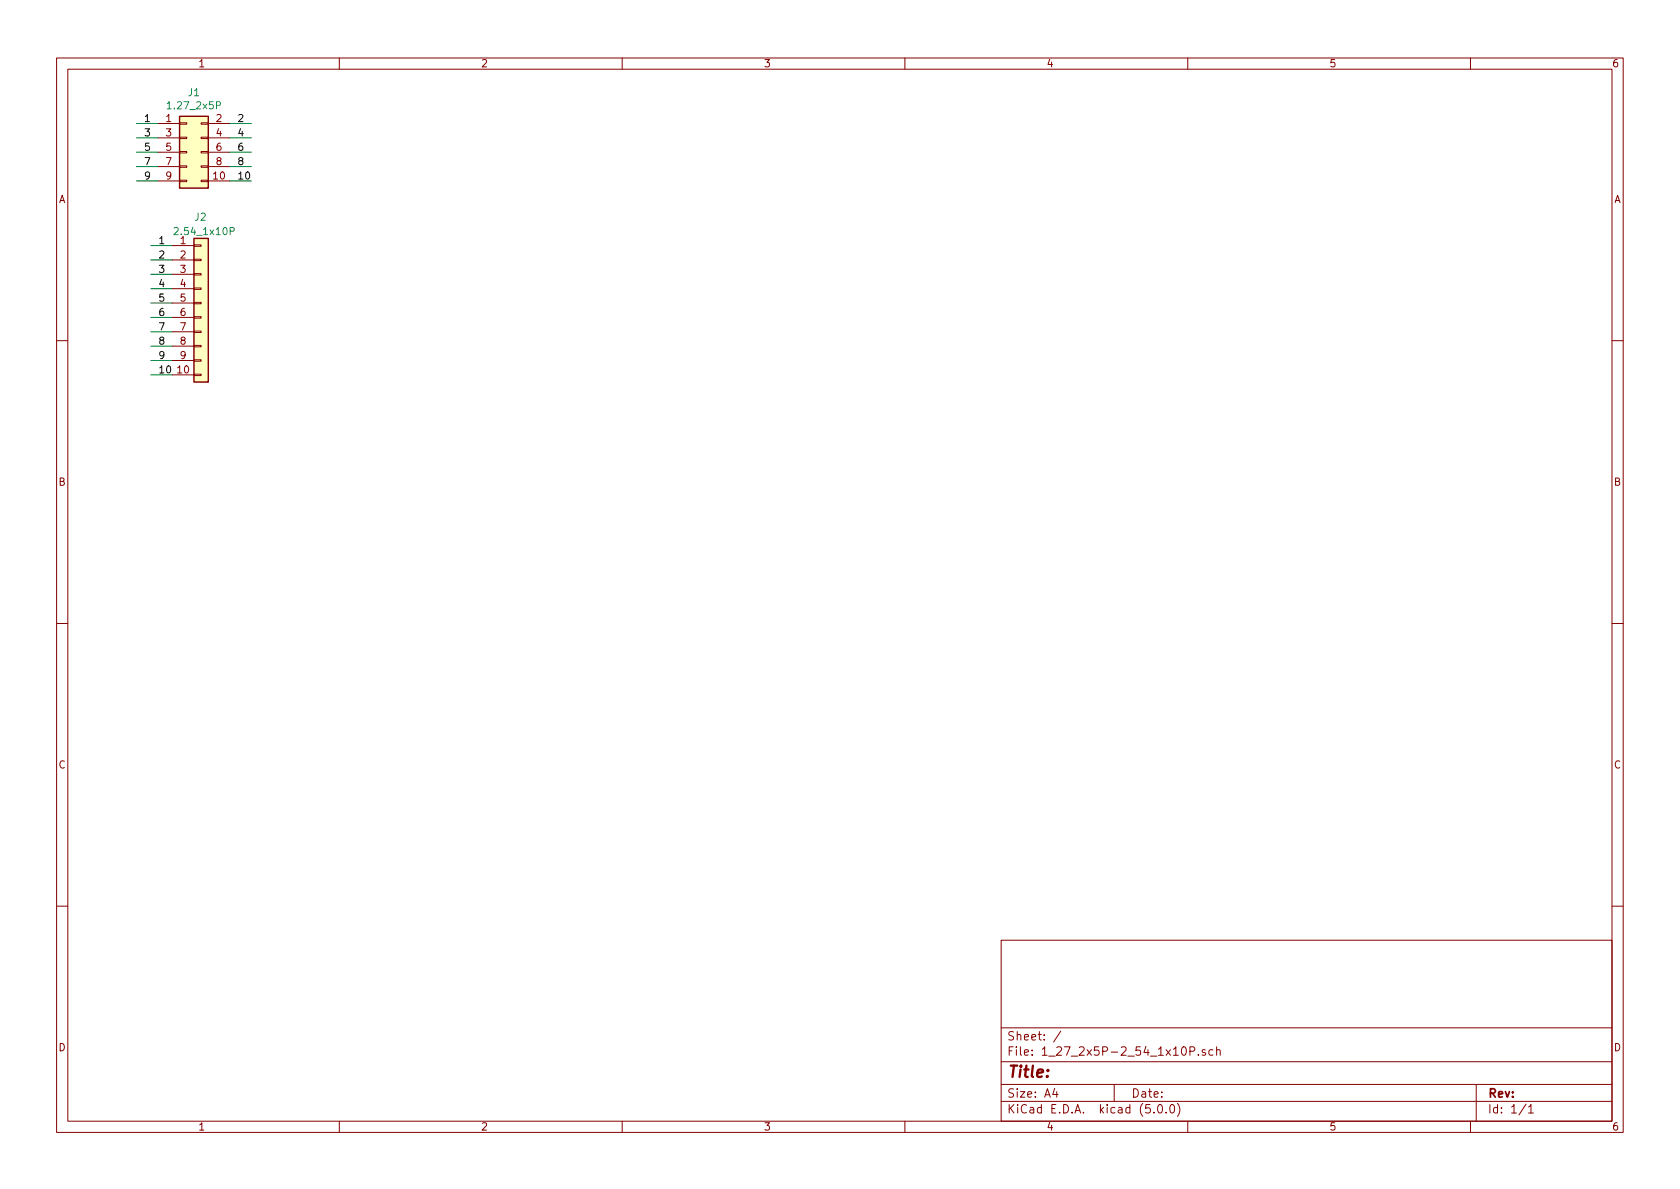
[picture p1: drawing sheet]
<svg xmlns="http://www.w3.org/2000/svg" width="297mm" height="210mm" viewBox="0 0 297 210" stroke-linecap="round" stroke-linejoin="round" font-family="sans-serif">
<g fill="none" stroke="#840000" stroke-width=".18">
<path d="M10 10.3h277v189.9h-277zM12 12.2h273v186.1h-273zM60 10.3v1.9M110 10.3v1.9M160 10.3v1.9M210 10.3v1.9M260 10.3v1.9M27.9 21.8h3.8M27.9 32h3.8M27.9 24.4h3.8M27.9 26.9h3.8M27.9 29.5h3.8"/>
<path d="M31.7 31.9h1.3v.2h-1.3zM31.7 29.3h1.3v.3h-1.3zM31.7 26.8h1.3v.2h-1.3zM31.7 24.3h1.3v.2h-1.3zM31.7 21.7h1.3v.3h-1.3zM35.6 31.9h1.2v.2h-1.2zM35.6 29.3h1.2v.3h-1.2zM35.6 26.8h1.2v.2h-1.2zM35.6 24.3h1.2v.2h-1.2zM35.6 21.7h1.2v.3h-1.2zM36.8 21.8h3.8M36.8 32h3.8"/>
<path d="M36.8 24.4h3.8M36.8 26.9h3.8M36.8 29.5h3.8M30.5 43.4h3.8M30.5 46h3.8M30.5 48.5h3.8M30.5 51h3.8M30.5 53.6h3.8M30.5 56.1h3.8M30.5 58.7h3.8M34.3 58.5h1.3v.3h-1.3zM34.3 56h1.3v.3h-1.3z"/>
<path d="M34.3 53.5h1.3v.2h-1.3zM34.3 50.9h1.3v.3h-1.3zM34.3 48.4h1.3v.2h-1.3zM34.3 45.8h1.3v.3h-1.3zM34.3 43.3h1.3v.3h-1.3zM10 60.2h2M30.5 66.3h3.8M30.5 61.2h3.8M30.5 63.7h3.8M34.3 66.2h1.3v.2h-1.3zM34.3 63.6h1.3v.3h-1.3zM34.3 61.1h1.3v.2h-1.3z"/>
<path d="M285 60.2h2M10 110.3h2M285 110.3h2M10 160.2h2M177 166.3h108v32h-108zM285 160.2h2M60 198.3v1.9M110 198.3v1.9M160 198.3v1.9M177 194.8h108M177 191.8h108M177 187.8h108"/>
<path d="M177 181.8h108M186.5 192.5l-.4 1h1M186.8 193v1M187.6 182.3l-1.3 2M197 191.8v3M204 196.7v.1M204.8 195.5l.4-.2a.94 .94 0 0 1 0 1.5 .79 .79 0 0 1-.4-1.3zM206.2 196.7v.1M207 195.4l.3-.1a.94 .94 0 0 1 0 1.5 .82 .82 0 0 1-.3-1.4zM208.2 195.1a1.71 1.71 0 0 1 0 2.3M210 198.3v1.9M210.4 185.9l.7-.1 .2-.2-.1-.3-.2-.2h-.6v1.5"/>
<path d="M211.9 186.5v.1M213.1 185.7l-.3-.1-.3 .2 .1 .2 .5 .2v.3h-.6M214.5 185.7l-.5-.1-.3 .3 .1 .6 .2 .1 .5-.1M215.1 185.7l.2-.1 .4 .1v.9M215.1 185.1v1.5M260 198.3v1.9M261 191.8v6.5M269.8 195.2l-1.2 2M270.3 195.8l.4-.5v1.5M270.3 196.8h.8"/>
</g>
<g fill="#ffffc2" stroke="#ffffc2" stroke-width=".18">
<path d="M31.7 20.6h5.1v12.7h-5.1z"/>
<path d="M34.3 42.2h2.5v25.4h-2.5z"/>
</g>
<path d="M31.7 20.6h5.1v12.7h-5.1zM34.3 42.2h2.5v25.4h-2.5z" fill="none" stroke="#840000" stroke-width=".25"/>
<path d="M29.6 18.3l.3-.3v1.2M29.6 19.2h.7M30.8 40.4l.5-.2 .2 .4-.8 .9h.8M40.7 40.9l.7-.1v-.4l-.2-.2h-.5v1.3" fill="none" stroke="#008484" stroke-width=".18"/>
<g fill="none" stroke="#008400" stroke-width=".18">
<path d="M24.1 21.8h3.8M24.1 24.4h3.8M24.1 26.9h3.8M24.1 29.5h3.8M24.1 32h3.8M40.6 21.8h3.8M40.6 24.4h3.8M40.6 26.9h3.8M40.6 29.5h3.8M40.6 32h3.8M26.7 43.4h3.8M26.7 48.5h3.8"/>
<path d="M26.7 53.6h3.8M26.7 58.7h3.8M26.7 46h3.8M26.7 51h3.8M26.7 56.1h3.8M26.7 63.7h3.8M26.7 61.2h3.8M26.7 66.3h3.8"/>
</g>
<text font-size="2.8" fill="#840000" x="178" y="190.5">Title:</text>
<g font-size="2.1" fill="#840000">
<text x="178" y="184">Sheet: /</text>
<text x="178" y="186.7">File: 1_27_2x5P-2_54_1x10P.sch</text>
<text x="178" y="196.9">KiCad E.D.A. kicad (5.0.0)</text>
<text x="178" y="194.1">Size: A4</text>
<text x="200" y="194.1">Date:</text>
<text x="263" y="194.1">Rev:</text>
<text x="263" y="196.9">Id: 1/1</text>
</g>
<g font-size="1.8" fill="#840000">
<text x="35" y="11.9">1</text>
<text x="85" y="11.9">2</text>
<text x="135" y="11.9">3</text>
<text x="185" y="11.9">4</text>
<text x="235" y="11.9">5</text>
<text x="285" y="11.9">6</text>
<text x="29.4" y="21.6">1</text>
<text x="38.3" y="21.6">2</text>
<text x="29.4" y="24.1">3</text>
<text x="29.4" y="26.7">5</text>
<text x="29.4" y="29.2">7</text>
<text x="38.3" y="24.1">4</text>
<text x="38.3" y="26.7">6</text>
<text x="38.3" y="29.2">8</text>
<text x="10.4" y="35.9">A</text>
<text x="29.4" y="31.7">9</text>
<text x="37.8" y="31.7">10</text>
<text x="285.4" y="35.9">A</text>
<text x="31.9" y="45.7">2</text>
<text x="31.9" y="48.3">3</text>
<text x="31.9" y="50.8">4</text>
<text x="31.9" y="53.3">5</text>
<text x="31.9" y="55.9">6</text>
<text x="31.9" y="58.4">7</text>
<text x="31.9" y="61">8</text>
<text x="31.9" y="63.5">9</text>
<text x="31.4" y="66">10</text>
<text x="10.4" y="85.9">B</text>
<text x="285.4" y="85.9">B</text>
<text x="10.4" y="135.9">C</text>
<text x="285.4" y="135.9">C</text>
<text x="10.4" y="185.9">D</text>
<text x="285.4" y="185.9">D</text>
<text x="35" y="199.9">1</text>
<text x="85" y="199.9">2</text>
<text x="135" y="199.9">3</text>
<text x="185" y="199.9">4</text>
<text x="235" y="199.9">5</text>
<text x="285" y="199.9">6</text>
</g>
<g font-size="1.8" fill="#008484">
<text x="33.3" y="17">J1</text>
<text x="30" y="19.3">1.27_2x5P</text>
<text x="31.3" y="41.6">2.54_1x10P</text>
<text x="34.5" y="39">J2</text>
<text x="31.9" y="43.2">1</text>
</g>
<g font-size="1.8">
<text x="25.4" y="21.6">1</text>
<text x="41.9" y="21.6">2</text>
<text x="25.4" y="24.1">3</text>
<text x="25.4" y="26.7">5</text>
<text x="25.4" y="29.2">7</text>
<text x="41.9" y="24.1">4</text>
<text x="41.9" y="26.7">6</text>
<text x="41.9" y="29.2">8</text>
<text x="25.4" y="31.7">9</text>
<text x="41.9" y="31.7">10</text>
<text x="27.9" y="43.2">1</text>
<text x="27.9" y="45.7">2</text>
<text x="27.9" y="48.3">3</text>
<text x="27.9" y="53.3">5</text>
<text x="27.9" y="50.8">4</text>
<text x="27.9" y="58.4">7</text>
<text x="27.9" y="55.9">6</text>
<text x="27.9" y="63.5">9</text>
<text x="27.9" y="61">8</text>
<text x="27.9" y="66">10</text>
</g>
</svg>
